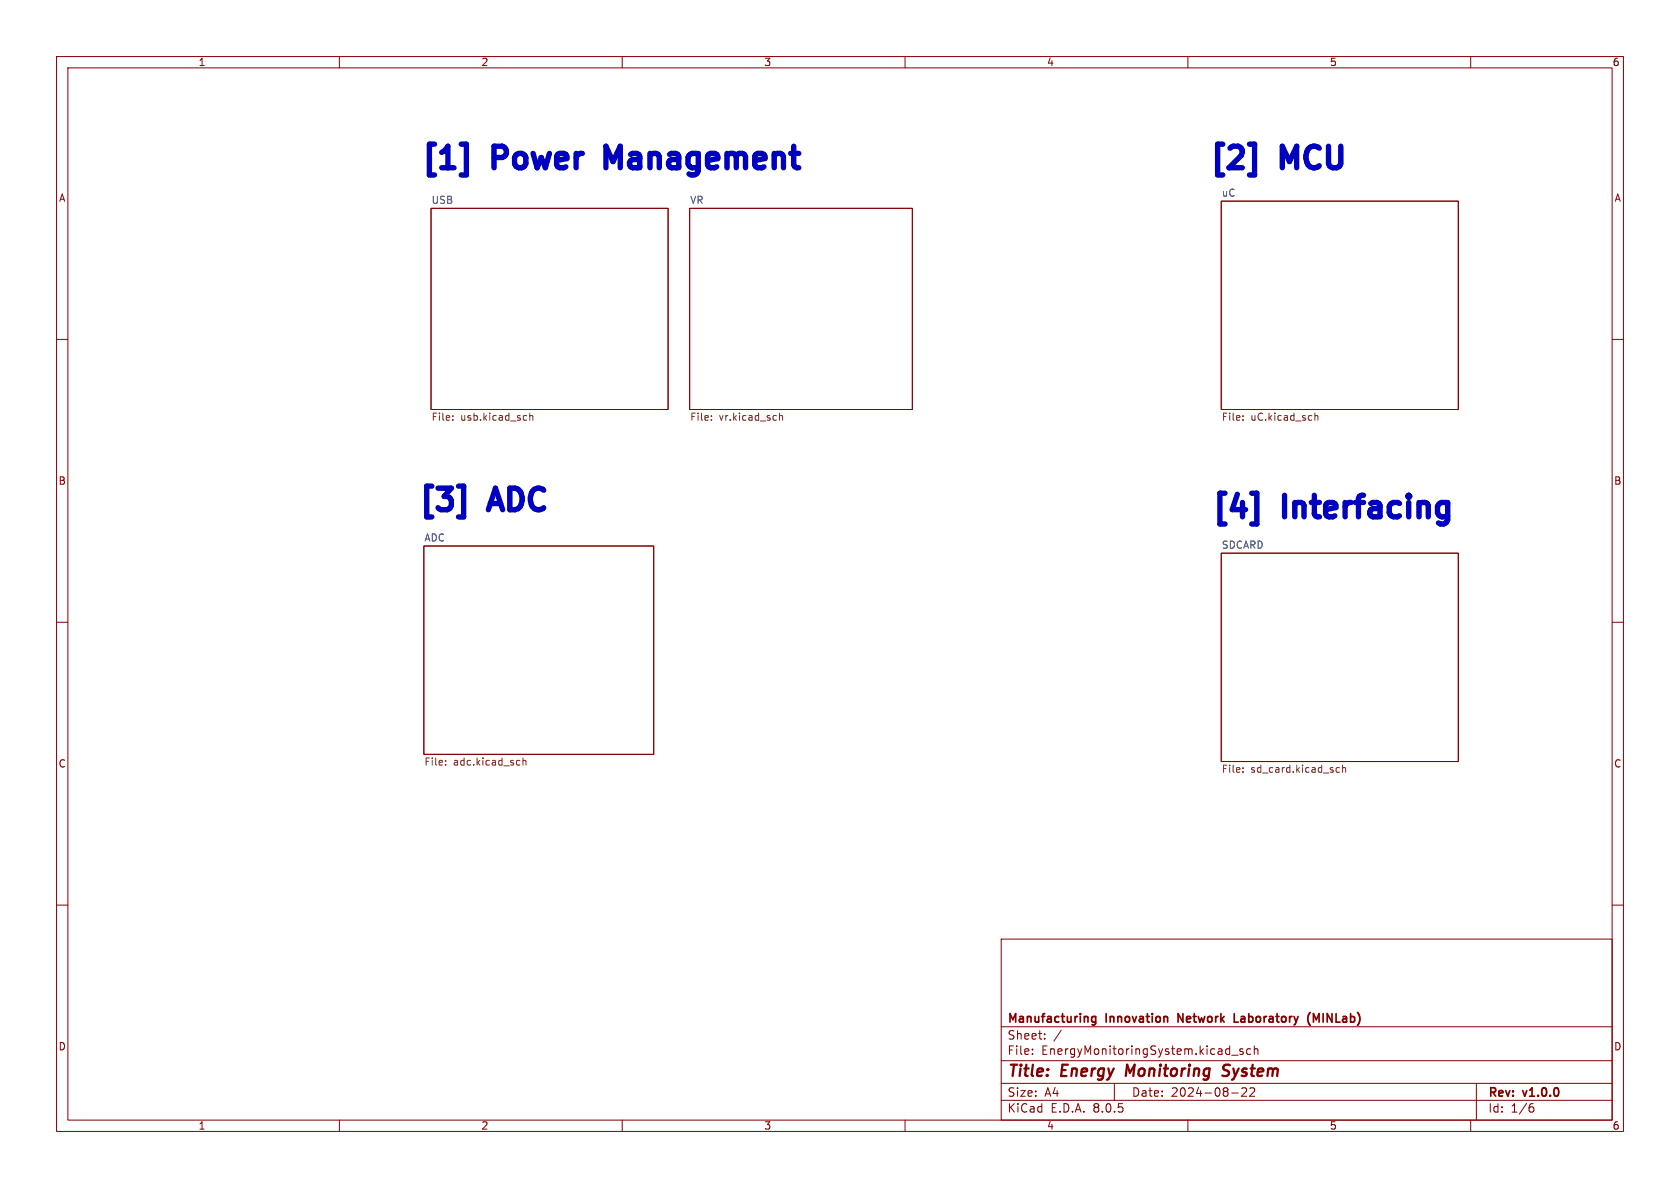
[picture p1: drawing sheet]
<svg xmlns="http://www.w3.org/2000/svg" width="297mm" height="210mm" viewBox="0 0 297 210" stroke-linecap="round" stroke-linejoin="round" font-family="sans-serif">
<g fill="none" stroke="#840000" stroke-width=".18">
<path d="M10 10h277v190h-277zM12 12h273v186h-273zM60 10v2M110 10v2M160 10v2M210 10v2M260 10v2M76.2 36.8h41.9v35.6h-41.9zM121.9 36.8h39.4v35.6h-39.4zM215.9 35.6h41.9v36.8h-41.9zM10 60h2M285 60h2"/>
<path d="M74.9 96.5h40.7v36.9h-40.7zM215.9 97.8h41.9v36.8h-41.9zM10 110h2M285 110h2M10 160h2M285 160h2M177 166h108v32h-108zM60 198v2M110 198v2M160 198v2M177 194.5h108M177 191.5h108"/>
<path d="M177 187.5h108M177 181.5h108M182.5 186.3v.1M182.5 185.5v.1M184.7 183.6v.1M184.7 182.8v.1M187.6 182.1l-1.3 2M197 191.5v3M210 198v2M217.7 186.5h1.2M217.7 193.2h1.2M219.7 185.5l-.3-.1-.2 .2v.2l.5 .2v.3h-.5"/>
<path d="M220.3 192.4v.5l-.8 .9h.9M221.1 185.5l-.4-.1-.3 .3v.4l.1 .2h.6M221.7 185.5l.3-.1 .3 .1 .1 .9M221.7 184.9v1.5M221.7 192.4v.5l-.8 .9h.9M260 198v2M261 191.5v6.5M270.6 195.7h.3l.3 .3-.1 .5-.5 .1M271 195.1l-.4 .1"/>
</g>
<path d="M199.3 188.2l-.3 2M217.1 190a.85 .85 0 0 1-1 .1M217.2 188.2l-.7 .1a.46 .46 0 0 0-.3 .5 .46 .46 0 0 0 .4 .4l.5 .2" fill="none" stroke="#840000" stroke-width=".4"/>
<path d="M193.7 179.7v1.2l-.3 .3-.3-.1M193.7 179.8l-.4-.1-.3 .3M218.2 179.2v1.5h.7M231.6 179a1.72 1.72 0 0 0 0 2.3M193 180.4l.3 .3 .4-.1M208.3 180.7v-1.5l.8 1.5M232.7 180.3l-.5-1.1v1.5" fill="none" stroke="#840000" stroke-width=".3"/>
<g fill="none" stroke="#725600" stroke-width=".18">
<path d="M80 74.2v.1M80 73.5v.1M93.7 73.6l.1-.1h.3l.1 .8M93.7 73v1.3M125.8 74.2v.1M125.8 73.5v.1M137.8 73v1.3M137.8 73.6l.2-.1h.3v.8M219.7 73.5v.1M219.7 74.2v.1M232.4 73.6l.2-.1h.3l.1 .8M232.4 73v1.3"/>
<path d="M78.8 135.1v.2M78.8 134.5v.1M91.8 134.4l.1 .1M91.9 135.2l-.1 .1M92.4 134v1.3M92.4 134.5l.2-.1 .3 .1 .1 .8M219.7 136.4v.1M219.7 135.7v.2M236.3 136.4l.1 .1h.4M236.8 135.7h-.4l-.1 .1M237.3 135.8l.2-.1h.3l.1 .8M237.3 135.3v1.2"/>
</g>
<path d="M76.8 25.5h-.9v5.4M81.5 25.5h.9v5.4h-.9M108.4 28.6l-1.3-2.8v3.9M216.2 25.5h-.9v5.4M220.9 25.5h.9v5.4h-.9M76.3 85.9h-.9v5.5M81.1 85.9h.9v5.5h-.9M216.6 87.2h-.9v5.4M221.3 87.2h.9v5.4h-.9M255.6 88.8l.3 .2M255.9 88.8v3.1l-.1 .4M255.9 91.2l-.3 .2" fill="none" stroke="#0000c2" stroke-width=".95"/>
<g font-size="5.3" fill="#0000c2">
<text x="73.8" y="31.3">[1]</text>
<text x="87.5" y="31.3">Power</text>
<text x="109.4" y="31.3">Management</text>
<text x="213.1" y="31.3">[2]</text>
<text x="226.8" y="31.3">MCU</text>
<text x="73.3" y="91.7">[3]</text>
<text x="87" y="91.7">ADC</text>
<text x="213.5" y="93">[4]</text>
<text x="227.2" y="93">Interfacing</text>
</g>
<g font-size="2.8" fill="#840000">
<text x="178" y="190.9">Title:</text>
<text x="187.7" y="190.9">Energy</text>
<text x="199.9" y="190.9">Monitoring</text>
<text x="217.8" y="190.9">System</text>
</g>
<g font-size="2.1" fill="#840000">
<text x="178" y="184">Sheet:</text>
<text x="178" y="181.2">Manufacturing</text>
<text x="195.6" y="181.2">Innovation</text>
<text x="208.9" y="181.2">Network</text>
<text x="219.4" y="181.2">Laboratory</text>
<text x="233" y="181.2">(MINLab)</text>
<text x="178" y="186.7">File:</text>
<text x="184.1" y="186.7">EnergyMonitoringSystem.kicad_sch</text>
<text x="178" y="196.9">KiCad</text>
<text x="178" y="194.1">Size:</text>
<text x="184.7" y="194.1">A4</text>
<text x="185.7" y="196.9">E.D.A.</text>
<text x="193.3" y="196.9">8.0.5</text>
<text x="200" y="194.1">Date:</text>
<text x="207" y="194.1">2024-08-22</text>
<text x="263" y="194.3">Rev:</text>
<text x="263" y="196.9">Id:</text>
<text x="267.1" y="196.9">1/6</text>
<text x="269.4" y="194.3">v1.0.0</text>
</g>
<g font-size="1.8" fill="#840000">
<text x="35" y="11.9">1</text>
<text x="85" y="11.9">2</text>
<text x="135" y="11.9">3</text>
<text x="185" y="11.9">4</text>
<text x="235" y="11.9">5</text>
<text x="285" y="11.9">6</text>
<text x="10.3" y="35.9">A</text>
<text x="285.3" y="35.9">A</text>
<text x="10.3" y="85.9">B</text>
<text x="285.3" y="85.9">B</text>
<text x="10.3" y="135.9">C</text>
<text x="285.3" y="135.9">C</text>
<text x="10.3" y="185.9">D</text>
<text x="285.3" y="185.9">D</text>
<text x="35" y="199.9">1</text>
<text x="85" y="199.9">2</text>
<text x="135" y="199.9">3</text>
<text x="185" y="199.9">4</text>
<text x="235" y="199.9">5</text>
<text x="285" y="199.9">6</text>
</g>
<g font-size="1.8" fill="#006464">
<text x="215.9" y="34.8">uC</text>
<text x="76.2" y="36.1">USB</text>
<text x="121.9" y="36.1">VR</text>
<text x="74.9" y="95.8">ADC</text>
<text x="215.9" y="97.1">SDCARD</text>
</g>
<g font-size="1.8" fill="#725600">
<text x="76.2" y="74.7">File:</text>
<text x="81.4" y="74.7">usb.kicad_sch</text>
<text x="121.9" y="74.7">File:</text>
<text x="127.1" y="74.7">vr.kicad_sch</text>
<text x="215.9" y="74.7">File:</text>
<text x="221.1" y="74.7">uC.kicad_sch</text>
<text x="74.9" y="135.7">File:</text>
<text x="80.2" y="135.7">adc.kicad_sch</text>
<text x="215.9" y="136.9">File:</text>
<text x="221.1" y="136.9">sd_card.kicad_sch</text>
</g>
</svg>
